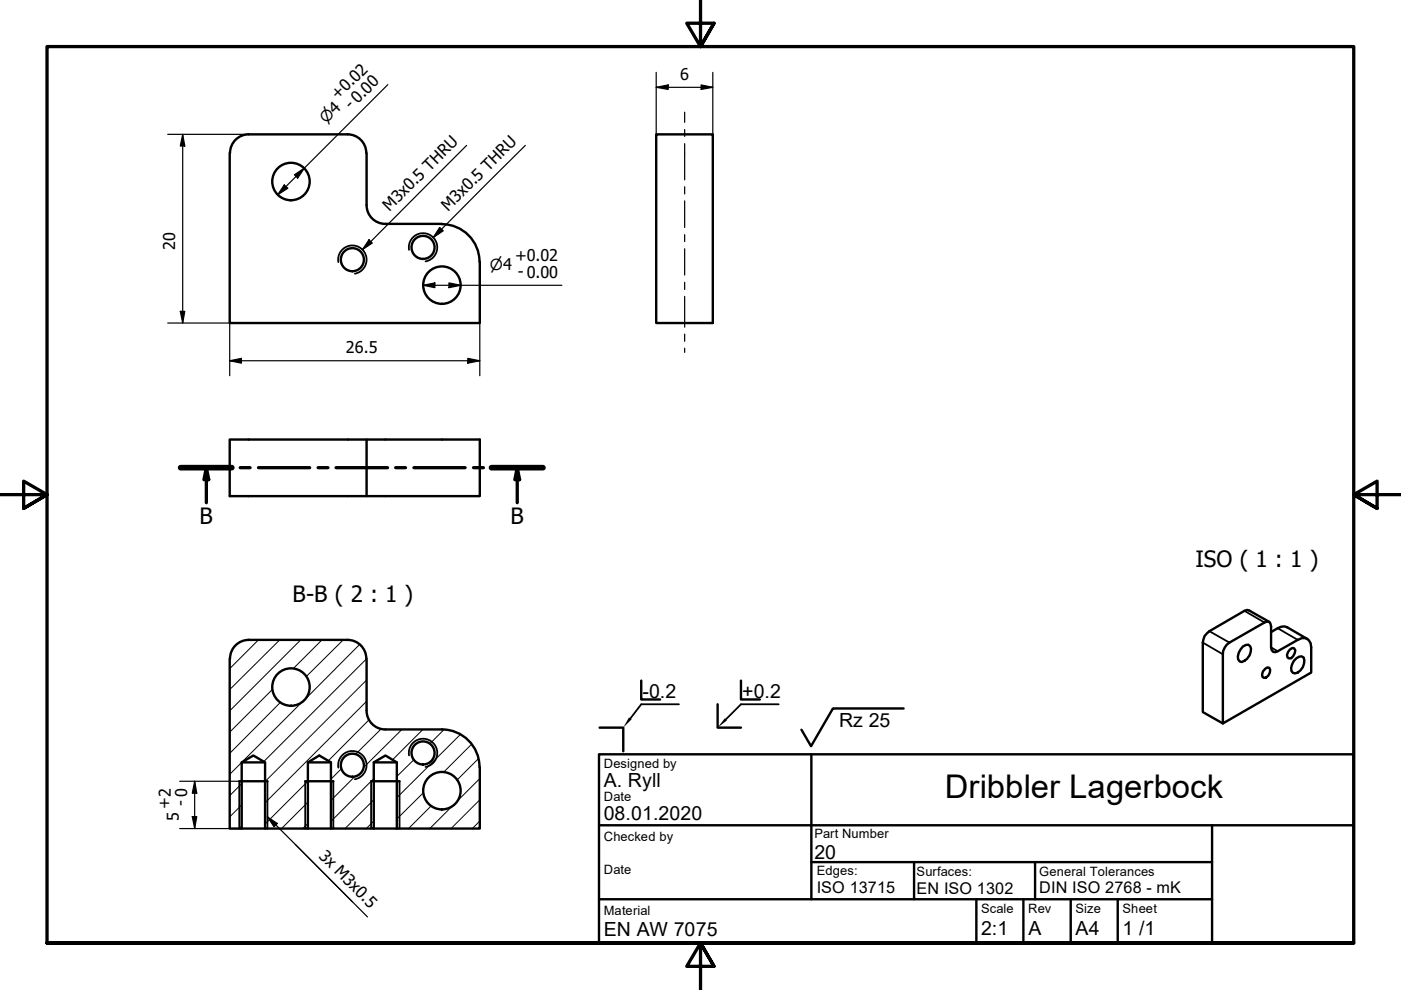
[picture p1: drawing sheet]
<svg xmlns="http://www.w3.org/2000/svg" width="297mm" height="210mm" viewBox="0 0 297 210" stroke-linecap="round" stroke-linejoin="round" font-family="sans-serif">
<!-- layer: Schraffur (ISO) -->
<g fill="none" stroke="#000" stroke-width=".21">
<path d="M54.8 135.7l-6.1 6.1M59.3 135.7l-10.6 10.5M63.8 135.7l-15.1 15M68.3 135.7l-6.1 6M72.8 135.7l-7.8 7.7M76.3 136.6l-11.5 11.5M77.7 139.7l-21.8 21.8M57.8 146.1l-9.1 9.1M59.4 148.9l-10.7 10.8M64.1 148.8l-15.4 15.4M77.7 148.7l-21.5 21.5M77.7 144.2l-21.5 21.5"/>
<path d="M78.2 152.6l-8.6 8.7M80.8 154.5l-5.4 5.4M85.2 154.7l-8.1 8M89.7 154.7l-6.5 6.4M94.1 154.7l-3 3M97.6 155.7l-13.5 13.4M100 157.8l-5.9 5.9M51.2 175.1l-.5 .6M51.2 170.7l-2.5 2.5M51.2 166.2l-2.5 2.5M65.3 174.6l-1.1 1.1M65.3 170.1l-5.6 5.6"/>
<path d="M65.3 165.6l-9.1 9.1M72.4 163l-2.2 2.2M75.2 164.6l-5 5.1M79.2 174.1l-1.5 1.6M79.2 169.6l-6 6.1M79.2 165.1l-9 9.1M87.8 161.1l-3.7 3.5M89.8 168.1l-5.7 5.5M91.4 170.9l-4.8 4.8M95.8 171l-4.7 4.7M101.5 160.8l-4.6 4.6M101.7 174.1l-1.6 1.6"/>
<path d="M101.7 169.6l-6.1 6.1M101.7 165.1l-4.5 4.5"/>
</g>
<!-- layer: Sichtbar (ISO) -->
<g fill="none" stroke="#000" stroke-width=".51">
<path d="M48.7 32.5v36h53v-13M52.7 28.5h21M52.7 28.5a4 4 0 0 0-3.9 4M73.7 28.5a4 4 0 0 1 4 4M77.7 32.5v11M139.1 28.5h12v40h-12zM77.7 43.5a4 4 0 0 0 4 4M81.7 47.5h12M93.7 47.5a8 8 0 0 1 8 8M48.7 93.2h53v12h-53zM77.7 93.2v12M48.7 139.7v36h2.5v-14.1l2.5-1.4 2.5 1.4v14.1h9.1v-14.1l2.4-1.4 2.5 1.4v14.1h9v-14.1l2.5-1.4 2.4 1.4v14.1h17.6v-13"/>
<path d="M52.7 135.7h21M52.7 135.7a4 4 0 0 0-3.9 3.9M73.7 135.7a4 4 0 0 1 4 3.9M77.7 139.7v11M260.1 136.7l8.5-4.9 .5 .1 .4 .9v4.5l.1 .5 .3 .4 .5 .1 .5-.2 5.1-2.8a1.7 1.7 0 0 1 2 2v5.3l-18.7 10.8v-14.7v-.7zM263.5 137.1l1.2-.4a1.57 1.57 0 0 1 .2 2.3l-.5 .7-.6 .4-.5 .3-.5-.2a1.95 1.95 0 0 1 .2-2.5zM269.1 131.9l-4.7-2.6-.6 .2-7.4 4.3a2.81 2.81 0 0 0-1.4 2.4v14.8l4.3 2.4M269.5 134l1.4-.8 .8-.3 .7-.1 .5 .2 4.3 2.5M273.5 137.7l.5-.3h.4l.2 .5a1.69 1.69 0 0 1-1.3 1.7l-.3-.2-.1-.6zM77.7 150.7a4 4 0 0 0 4 4M81.7 154.7h12a8 8 0 0 1 8 7.9M268.2 141.8l.5-.3 .4 .1a1.49 1.49 0 0 1-1.1 2.1l-.3-.2-.1-.5 .2-.7z"/>
<path d="M274.3 140.1a1.46 1.46 0 0 1 2.1-.7 2.68 2.68 0 0 1-1.8 3.4l-.5-.1a1.95 1.95 0 0 1 .2-2.6zM50.7 165.6h6M51.2 161.6h5M51.2 175.7h5M64.7 165.6h6M65.3 161.6h4.9M65.3 175.7h4.9M78.7 165.6h6M79.2 161.6h4.9M79.2 175.7h4.9"/>
<circle cx="61.7" cy="38.5" r="4"/>
<circle cx="74.7" cy="55.1" r="2.44"/>
<circle cx="89.7" cy="52.5" r="2.44"/>
<circle cx="93.7" cy="60.5" r="4"/>
<circle cx="61.7" cy="145.7" r="4"/>
<circle cx="89.7" cy="159.6" r="2.44"/>
<circle cx="74.7" cy="162.2" r="2.44"/>
<circle cx="93.7" cy="167.6" r="4"/>
</g>
<!-- layer: Sichtbar schmal (ISO) -->
<g fill="none" stroke="#000" stroke-width=".38">
<path d="M71.7 55.6a3 3 0 0 1 2.5-3.5 3 3 0 0 1 3.5 2.4 3 3 0 0 1-2.5 3.5M86.7 53a3 3 0 0 1 2.5-3.5 3 3 0 0 1 3.5 2.4 3 3 0 0 1-2.5 3.5M255 136.2l4.3 2.5M256.4 133.8l4.3 2.4M263.8 129.5l4.3 2.5M269.5 137.3l1.4 .8M270.9 133.2l4.2 2.5M50.7 165.6v10.1M56.7 165.6v10.1M64.7 165.6v10.1M70.7 165.6v10.1M71.7 162.8a3 3 0 0 1 2.5-3.5 3 3 0 0 1 3.5 2.4 3 3 0 0 1-2.5 3.5"/>
<path d="M78.7 165.6v10.1M84.7 165.6v10.1M86.7 160.2a3 3 0 0 1 2.5-3.5 3 3 0 0 1 3.5 2.4 3 3 0 0 1-2.5 3.5"/>
</g>
<!-- layer: Schraffur (ISO) -->
<path d="M133.3 152.1l.6 .4-1.8 1.8zM153.7 152.3l.4 .5-2 1.5z" fill="#000"/>
<!-- layer: Schnittlinie (ISO) -->
<g fill="none" stroke="#000" stroke-width=".7">
<path d="M38.3 99.2h10.8M43.8 99.2l.5 2.5h-1.1zM43.8 99.2v7.4M50.9 99.2h2.1M54.8 99.2h10.9M67.4 99.2h2.1M71.2 99.2h11M83.9 99.2h2.1M87.8 99.2h10.8M100.4 99.2h2.1M104.2 99.2h10.9M109.7 99.2l.5 2.5h-1z"/>
<path d="M109.7 99.2v7.4"/>
</g>
<path d="M38.3 99.2h10.8M104.2 99.2h10.9" fill="none" stroke="#000" stroke-width="1.2"/>
<g fill="#000">
<path d="M43.8 99.2l.5 2.5h-1.1z" fill-rule="evenodd"/>
<path d="M109.7 99.2l.5 2.5h-1z" fill-rule="evenodd"/>
</g>
<!-- layer: Rahmen (ISO) -->
<path d="M148.5 -.1v10l-2.9-5h5.8l-2.9 5 2.9-5M0 104.9h10l-5-2.9v5.8l5-2.9-5 2.9M297 104.9h-10l5-2.9v5.8l-5-2.9 5 2.9M10 199.9v-190h277v190h-277h277M151.4 204.9l-2.9-5 2.9 5h-5.8l2.9-5v10" fill="none" stroke="#000" stroke-width=".7"/>
<!-- layer: Titel (ISO) -->
<g fill="none" stroke="#000" stroke-width=".51">
<path d="M127 159.9h160v40h-160zM127.1 154.3h5v5M136 144.3v4h4M152.1 149.3v5h5M157.1 144.3v4h4M172 159.9v30.8h85v-15.7M191.6 150.2h-15l-4.6 8-2.1-3.5M127 175h160M127 190.7h45M172 182.8h85M193.8 182.8v7.9M207 190.7v9.2"/>
<path d="M217 190.7v9.2M219.5 182.8v7.9M227 190.7v9.2M237 190.7v9.2M257 190.7v9.2"/>
</g>
<path d="M144 149.3h-8l-2.3 3M165.1 149.3h-8l-3.2 3.3" fill="none" stroke="#000" stroke-width=".38"/>
<g fill="none" stroke="#000" stroke-width=".25">
<path d="M82.2 17.9l-23.3 23.4M139.1 18.5l2.6-.5v1zM139.1 18.5h12M139.1 15.3v13.2M148.7 18l2.4 .5-2.4 .5zM151.1 15.3v13.2M35.6 28.5h17.1M38.7 28.5l.5 2.5h-1zM38.7 28.5v40M60.3 39.2l.7 .7-2.1 1.4zM62.4 37.1l2.1-1.4-1.4 2.1zM95.2 60l2.5 .5-2.5 .5z"/>
<path d="M35.6 68.5h13.1v11.2M38.2 66h1l-.5 2.5zM48.7 76.5l2.5-.5v1zM48.7 76.5h53M89.7 60.5l2.5-.5v1zM89.7 60.5h29.4M99.2 76l2.5 .5-2.5 .5zM101.7 68.5v11.2M38.1 175.7h13.1M38.1 165.6h12.6M40.8 173.1h.9l-.4 2.6zM41.3 165.6l.4 2.6h-.9z"/>
<path d="M41.3 165.6v10.1"/>
</g>
<g fill="#000">
<path d="M139.1 18.5l2.6-.5v1z" fill-rule="evenodd"/>
<path d="M148.7 18l2.4 .5-2.4 .5z" fill-rule="evenodd"/>
<path d="M38.7 28.5l.5 2.5h-1z" fill-rule="evenodd"/>
<path d="M60.3 39.2l.7 .7-2.1 1.4z" fill-rule="evenodd"/>
<path d="M62.4 37.1l2.1-1.4-1.4 2.1z" fill-rule="evenodd"/>
<path d="M89.7 60.5l2.5-.5v1z" fill-rule="evenodd"/>
<path d="M38.2 66h1l-.5 2.5z" fill-rule="evenodd"/>
<path d="M48.7 76.5l2.5-.5v1z" fill-rule="evenodd"/>
<path d="M95.2 60l2.5 .5-2.5 .5z" fill-rule="evenodd"/>
<path d="M99.2 76l2.5 .5-2.5 .5z" fill-rule="evenodd"/>
<path d="M40.8 173.1h.9l-.4 2.6z" fill-rule="evenodd"/>
<path d="M41.3 165.6l.4 2.6h-.9z" fill-rule="evenodd"/>
</g>
<!-- layer: Mittellinie (ISO) -->
<path d="M145.2 23.8v2.1M145.2 27.5v1.4M145.2 30.5v7.6M145.2 39.6v1.5M145.2 42.6v5.6M145.2 49.8v1.4M145.2 52.7v5.6M145.2 59.9v1.5M145.2 62.8v6.6M145.2 70.8v1.6M145.2 73.8v.9" fill="none" stroke="#000" stroke-width=".25"/>
<!-- layer: Symbol (ISO) -->
<path d="M98.9 30.8l-22.1 22.1M111.4 30.8l-19.6 19.6M78.2 50.8l.7 .7-2.1 1.4zM93.2 48.2l.8 .7-2.2 1.5zM56.7 173.2l2.1 1.4-.7 .7zM56.7 173.2l18 18M62.6 179l15.3 15.4" fill="none" stroke="#000" stroke-width=".25"/>
<g fill="#000">
<path d="M78.2 50.8l.7 .7-2.1 1.4z" fill-rule="evenodd"/>
<path d="M93.2 48.2l.8 .7-2.2 1.5z" fill-rule="evenodd"/>
<path d="M56.7 173.2l2.1 1.4-.7 .7z" fill-rule="evenodd"/>
</g>
<text font-size="6.9" x="200.3" y="169.2">Dribbler Lagerbock</text>
<g font-size="4.8">
<text x="42.3" y="111.2">B</text>
<text x="108.3" y="111.2">B</text>
<text x="253.5" y="120.1">ISO ( 1 : 1 )</text>
<text x="62" y="127.7">B-B ( 2 : 1 )</text>
</g>
<g font-size="4.1">
<text x="136.2" y="148">-0.2</text>
<text x="157.4" y="148">+0.2</text>
<text x="177.9" y="154.1">Rz 25</text>
<text x="128" y="166.9">A. Ryll</text>
<text x="128" y="173.9">08.01.2020</text>
<text x="172.7" y="182">20</text>
<text x="128" y="198.4">EN AW 7075</text>
<text x="208" y="198.3">2:1</text>
<text x="218.1" y="198.2">A</text>
<text x="228" y="198.2">A4</text>
<text x="238" y="198.3">1 /1</text>
</g>
<g font-size="3.4">
<text x="144.2" y="16.9">6</text>
<text x="71.6" y="21.2" transform="rotate(-45 71.6 21.2)">+0.02</text>
<text x="74.4" y="23.3" transform="rotate(-45 74.4 23.3)">- 0.00</text>
<text x="82.6" y="45" transform="rotate(-45 82.6 45)">M3x0.5 THRU</text>
<text x="95" y="45" transform="rotate(-45 95 45)">M3x0.5 THRU</text>
<text x="37.1" y="52.9" transform="rotate(-90 37.1 52.9)">20</text>
<text x="109.2" y="55.3">+0.02</text>
<text x="109.8" y="58.8">- 0.00</text>
<text x="73.3" y="74.9">26.5</text>
<text x="36" y="171.6" transform="rotate(-90 36 171.6)">+2</text>
<text x="39.5" y="171" transform="rotate(-90 39.5 171)">- 0</text>
<text x="37.9" y="174.1" transform="rotate(-90 37.9 174.1)">5</text>
<text x="67.4" y="181.6" transform="rotate(45 67.4 181.6)">3x M3x0.5</text>
<text x="173.2" y="189.3">ISO 13715</text>
<text x="194.3" y="189.5">EN ISO 1302</text>
<text x="220.3" y="189.4">DIN ISO 2768 - mK</text>
</g>
<g font-size="3.2">
<text x="69.2" y="26.4" transform="rotate(-45 69.2 26.4)">⌀4</text>
<text x="103.9" y="57.2">⌀4</text>
</g>
<g font-size="2.7">
<text x="128" y="162.9">Designed by</text>
<text x="128" y="169.9">Date</text>
<text x="128" y="178.4">Checked by</text>
<text x="172.7" y="177.7">Part Number</text>
<text x="128" y="185.4">Date</text>
<text x="173.2" y="185.6">Edges:</text>
<text x="194.3" y="185.7">Surfaces:</text>
<text x="220.3" y="185.6">General Tolerances</text>
<text x="128" y="193.9">Material</text>
<text x="208" y="193.6">Scale</text>
<text x="218" y="193.6">Rev</text>
<text x="228" y="193.6">Size</text>
<text x="238" y="193.6">Sheet</text>
</g>
</svg>
